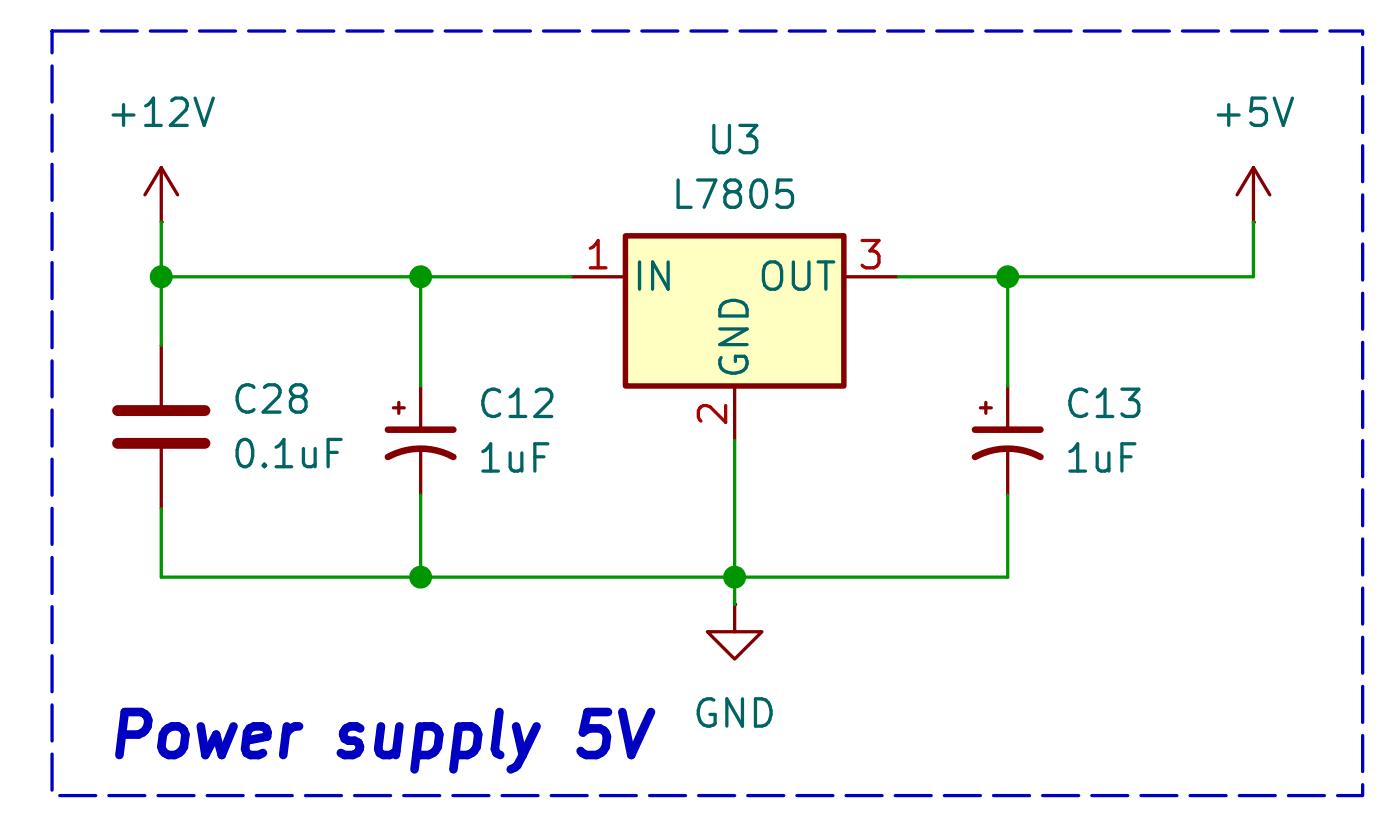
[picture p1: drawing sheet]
<svg xmlns="http://www.w3.org/2000/svg" width="65mm" height="39mm" viewBox="0 0 65 39" stroke-linecap="round" stroke-linejoin="round" font-family="sans-serif">
<g fill="none" stroke="#840000" stroke-width=".15">
<path d="M7.5 10.3h.1M7.5 7.8v2.5M7.5 16v2.8M7.5 7.8l-.8 1.3M7.5 7.8l.8 1.3M18.3 19h.5M18.5 18.7v.5M19.6 18v2M45.6 19h.5M45.9 18.7v.5M46.9 18v2M58.3 10.3h.1"/>
<path d="M58.3 7.8l-.8 1.3M58.3 7.8v2.5M58.3 7.8l.8 1.3M7.5 20.9v2.8M19.6 21v2M34.2 28.1v1.3h1.2l-1.2 1.3-1.3-1.3h1.3M34.2 28.1h.1M46.9 21v2"/>
</g>
<path d="M9.9 4.6l-.4 1.2M60.1 4.6l-.4 1.2M15.3 20.4h.6" fill="none" stroke="#006464" stroke-width=".15"/>
<path d="M5.5 19.1h4M5.5 20.6h4" fill="none" stroke="#840000" stroke-width=".51"/>
<path d="M18 20h3.1M45.3 20h3.1M18 21.3a3.2 3.2 0 0 1 3.1 0M45.3 21.3a3.2 3.2 0 0 1 3.1 0" fill="none" stroke="#840000" stroke-width=".3"/>
<path d="M29.1 11h10.2v7h-10.2z" fill="#ffffc2"/>
<path d="M29.1 11h10.2v7h-10.2z" fill="none" stroke="#840000" stroke-width=".25"/>
<path d="M26.6 12.9h2.5M34.2 18v2.5M39.3 12.9h2.5" fill="none" stroke="#840000" stroke-width=".15"/>
<path d="M36.2 8.4h.6M36.3 8.9h.3l.3 .2v.3l-.2 .2h-.4" fill="none" stroke="#006464" stroke-width=".15"/>
<path d="M27 34.9l.1 .1" fill="none" stroke="#0000c2" stroke-width=".4"/>
<path d="M2.4 1.4h61v35.6h-61z" fill="none" stroke="#0000c2" stroke-width=".15" stroke-dasharray="1.7 .6"/>
<path d="M7.5 12.9h19.1M7.5 10.3v5.7M19.6 12.9v5.1M46.9 12.9v5.1M58.3 10.3v2.6h-16.5M19.6 23v3.8M34.2 20.5v7.6M46.9 23v3.8h-39.4v-3.1" fill="none" stroke="#009600" stroke-width=".15"/>
<g fill="#009600" stroke="#009600" stroke-width=".15">
<circle cx="46.9" cy="12.9" r=".46"/>
<circle cx="34.2" cy="26.8" r=".46"/>
<circle cx="19.6" cy="26.8" r=".46"/>
<circle cx="7.5" cy="12.9" r=".46"/>
<circle cx="19.6" cy="12.9" r=".46"/>
</g>
<g font-size="2.8" fill="#0000c2">
<text x="4.7" y="35.8">Power</text>
<text x="15.9" y="35.8">supply</text>
<text x="27.8" y="35.8">5V</text>
</g>
<g font-size="1.8" fill="#006464">
<text x="4.9" y="6.1">+12V</text>
<text x="31.1" y="9.9">L7805</text>
<text x="32.8" y="7.4">U3</text>
<text x="56.3" y="6.1">+5V</text>
<text x="29.3" y="13.7">IN</text>
<text x="35" y="17.7" transform="rotate(-90 35 17.7)">GND</text>
<text x="35.2" y="13.7">OUT</text>
<text x="10.7" y="19.5">C28</text>
<text x="10.7" y="22">0.1uF</text>
<text x="22.1" y="22.2">1uF</text>
<text x="22.1" y="19.7">C12</text>
<text x="49.4" y="22.2">1uF</text>
<text x="49.4" y="19.7">C13</text>
<text x="32.1" y="34.1">GND</text>
</g>
<g font-size="1.8" fill="#a90000">
<text x="27.1" y="12.6">1</text>
<text x="39.8" y="12.6">3</text>
<text x="33.9" y="19.9" transform="rotate(-90 33.9 19.9)">2</text>
</g>
</svg>
